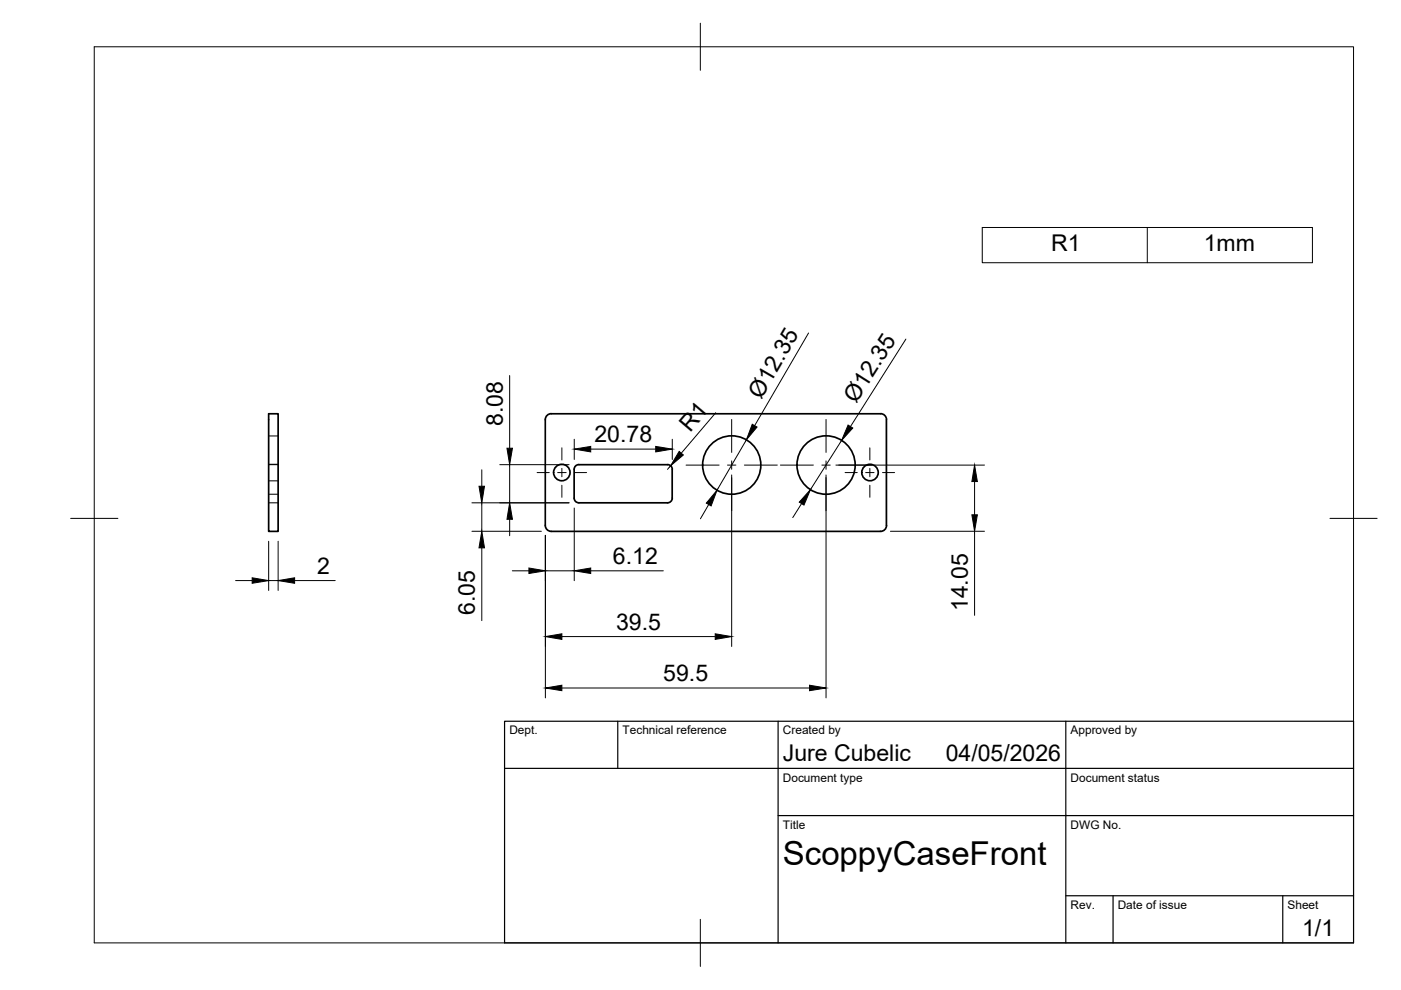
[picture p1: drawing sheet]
<svg xmlns="http://www.w3.org/2000/svg" width="297mm" height="210mm" viewBox="0 0 297 210" stroke-linecap="round" stroke-linejoin="round" font-family="sans-serif">
<!-- layer: Hidden -->
<path d="M57 98.5h2M57 92.4h2M57 98.4h2M57 106.6h2M57 104.8h2M57 102h2" fill="none" stroke="#000" stroke-width=".21"/>
<!-- layer: Visible -->
<g fill="none" stroke="#000" stroke-width=".36">
<path d="M57 87.7h2v25h-2zM115.6 89v22.4a1.26 1.26 0 0 0 1.3 1.3h69.8a1.26 1.26 0 0 0 1.3-1.3l-.1-22.4M121.7 99.5v6.1M122.7 98.5h18.8M122.7 98.5a1.01 1.01 0 0 0-1 1M141.5 98.5a1.01 1.01 0 0 1 1 1M142.5 99.5v6.1M188 89a1.26 1.26 0 0 0-1.3-1.3h-69.8a1.22 1.22 0 0 0-1.3 1.3M121.7 105.6a1.01 1.01 0 0 0 1 1M142.5 105.6a1.01 1.01 0 0 1-1 1h-18.8"/>
<circle cx="155.2" cy="98.6" r="6.2"/>
<circle cx="175.2" cy="98.6" r="6.2"/>
<circle cx="119.1" cy="100.2" r="1.75"/>
<circle cx="184.5" cy="100.2" r="1.75"/>
</g>
<!-- layer: BORDER -->
<path d="M20 9.9h267v190h-267zM148.5 4.9v10M15 109.9h10M282 109.9h10M148.5 194.9v10" fill="none" stroke="#000" stroke-width=".21"/>
<!-- layer: TITLEBLOCK -->
<path d="M107 152.9h180v47h-180zM131 152.9v10M165 152.9v47M226 152.9v47M107 162.9h180M165 172.9h122M226 189.9h61M236 189.9v10M272 189.9v10" fill="none" stroke="#000" stroke-width=".25"/>
<!-- layer: FD_Dimensions -->
<g fill="none" stroke="#000" stroke-width=".21">
<path d="M108.1 79.6v15.4M171.4 70.6l-11.4 19.6M192.1 71.9l-11.8 18.5M102.2 99.6v3.5M106 98.5h14.6M108.1 98.5v8.1M121.8 93.1v4.3M125.2 95.2h13.8M142.2 98.8l-.7 .7M142.5 93.1v4.3M151.7 87.5l-7.3 8.6M158.2 93.3l-6.2 10.6"/>
<path d="M177.2 98.6h31.5M178.4 93.4l-6.6 10.4M57 114.8v10.4M59 114.8v10.4M100.1 106.6h20.5M100.1 112.6h14.7M102.2 106.6v6M102.2 116.2v15.4M108.1 110.1v3.5M115.6 113.5v34.5M121.8 107.7v15.4M150.3 107l-1.8 3"/>
<path d="M155.1 100.7v36.4M169.9 106.8l-1.8 2.9M175.1 100.7v47.3M188.8 112.6h19.9M206.6 102.1v7M206.6 112.6v17.9M50 123.1h3.5M57 123.1h2M62.5 123.1h8.6M108.6 121h3.5M115.6 121h6.2M119.1 135h32.5"/>
<path d="M125.2 121h15.4M119.1 145.9h52.5"/>
</g>
<g fill="#000" stroke="#000" stroke-width=".21">
<path d="M107.5 95h1.1l-.5 3.5zM121.8 95.2l3.4-.5v1.1zM139 94.7l3.5 .5-3.5 .6zM144 95.7l.9 .8-2.7 2.3zM159.5 90l1 .5-2.3 2.8zM179.8 90.1l1 .7-2.4 2.6zM101.6 103.1h1.1l-.5 3.5zM102.2 112.6l.5 3.6h-1.1zM108.1 106.6l.5 3.5h-1.1zM152 103.9l-1.2 3.4-1-.6zM171.8 103.8l-1.3 3.3-1-.6zM206.6 98.6l.6 3.5h-1.1z"/>
<path d="M206.1 109.1h1.1l-.6 3.5zM53.5 122.5l3.5 .6-3.5 .6zM59 123.1l3.5-.6v1.2zM112.1 120.4l3.5 .6-3.5 .6zM115.6 135l3.5-.6v1.2zM121.8 121l3.4-.6v1.2zM151.6 134.4l3.5 .6-3.5 .6zM115.6 145.9l3.5-.6v1.1zM171.6 145.3l3.5 .6-3.5 .5z"/>
</g>
<!-- layer: Smart Centers -->
<g fill="none" stroke="#000" stroke-width=".21">
<path d="M119.1 94.9v2.6M119.1 99.3v1.8M145.5 98.6h7M154.2 98.6h1.8M155.1 88.9v7M155.1 97.7v1.8M157.8 98.6h7M165.5 98.6h6.9M174.2 98.6h1.8M175.1 88.9v7M175.1 97.7v1.8M177.8 98.6h7"/>
<path d="M184.4 94.9v2.6M184.4 99.3v1.8M113.9 100.2h2.6M118.2 100.2h1.8M119.1 102.9v2.5M121.8 100.2h2.6M155.1 101.3v7M175.1 101.3v7M179.2 100.2h2.6M183.5 100.2h1.8M184.4 102.9v2.5M187.1 100.2h2.6"/>
</g>
<!-- layer: Custom Tables -->
<path d="M208.3 48.2h70v7.5h-70zM243.2 48.2v7.5" fill="none" stroke="#000" stroke-width=".21"/>
<text font-size="7" x="166" y="183.4">ScoppyCaseFront</text>
<g font-size="4.9">
<text x="222.9" y="53.1">R1</text>
<text x="255.2" y="53.1">1mm</text>
<text x="161.4" y="84.7" transform="rotate(-60 161.4 84.7)">Ø12.35</text>
<text x="181.5" y="85.6" transform="rotate(-58 181.5 85.6)">Ø12.35</text>
<text x="106.6" y="90.3" transform="rotate(-90 106.6 90.3)">8.08</text>
<text x="126" y="93.8">20.78</text>
<text x="146.3" y="91.8" transform="rotate(-50 146.3 91.8)">R1</text>
<text x="130" y="119.6">6.12</text>
<text x="67.2" y="121.7">2</text>
<text x="100.7" y="130.4" transform="rotate(-90 100.7 130.4)">6.05</text>
<text x="205.2" y="129.6" transform="rotate(-90 205.2 129.6)">14.05</text>
<text x="130.6" y="133.5">39.5</text>
<text x="140.6" y="144.4">59.5</text>
<text x="166" y="161.4">Jure Cubelic</text>
<text x="200.5" y="161.4">04/05/2026</text>
<text x="276.1" y="198.6">1/1</text>
</g>
<g font-size="2.5">
<text x="108" y="155.7">Dept.</text>
<text x="132" y="155.7">Technical reference</text>
<text x="166" y="155.7">Created by</text>
<text x="227" y="155.7">Approved by</text>
<text x="166" y="165.7">Document type</text>
<text x="227" y="165.7">Document status</text>
<text x="166" y="175.7">Title</text>
<text x="227" y="175.7">DWG No.</text>
<text x="227" y="192.7">Rev.</text>
<text x="237" y="192.7">Date of issue</text>
<text x="273" y="192.7">Sheet</text>
</g>
</svg>
